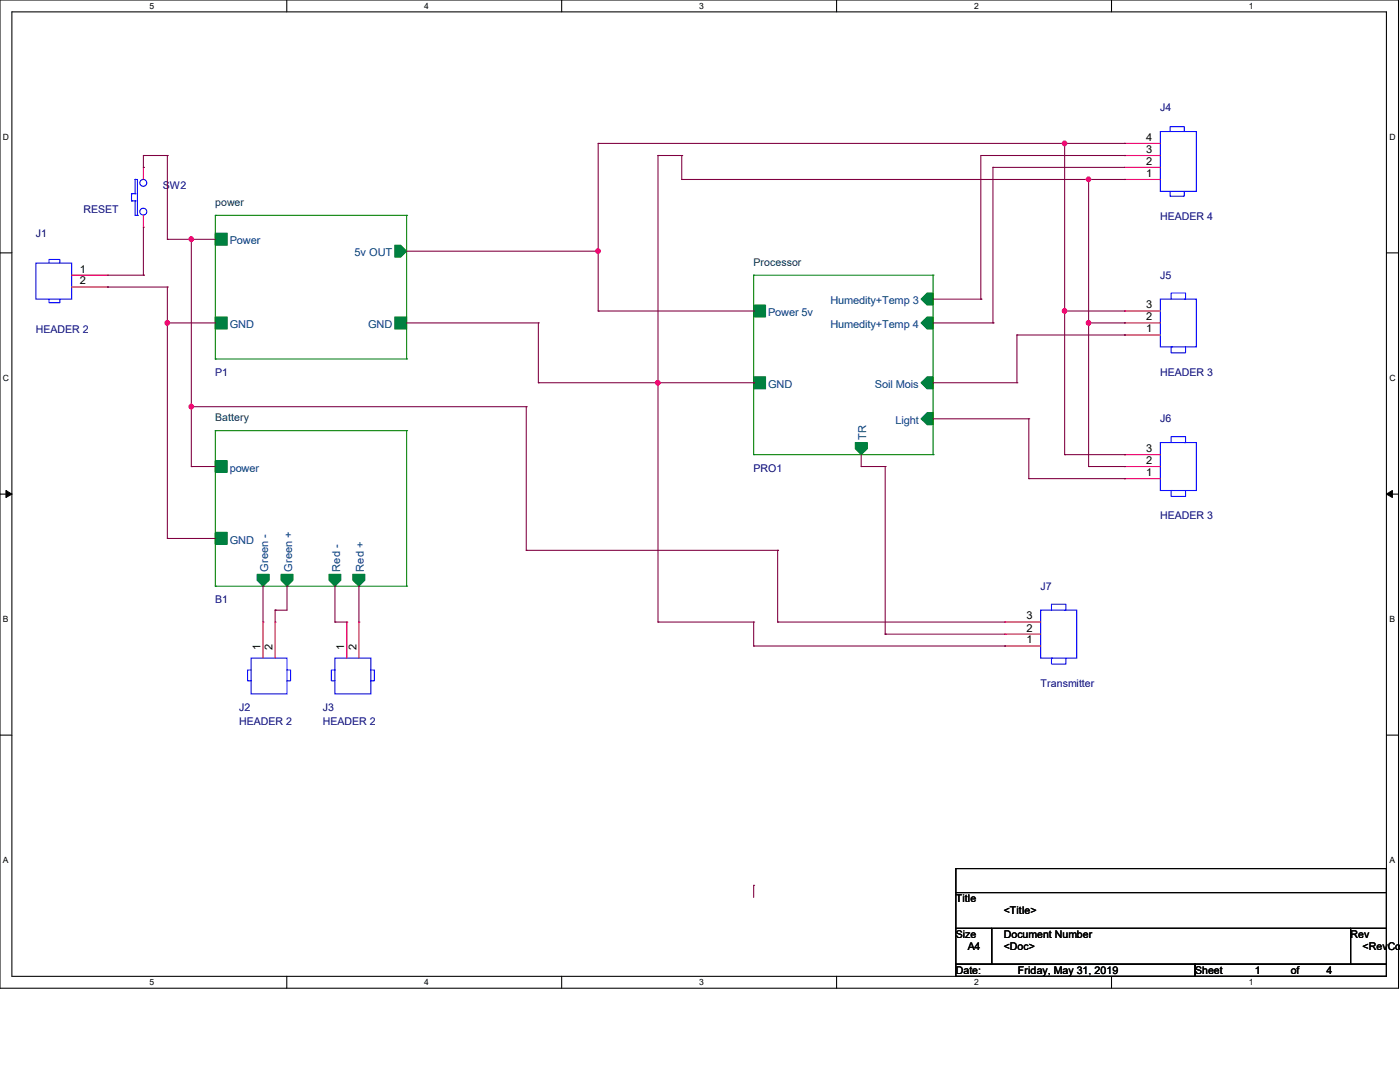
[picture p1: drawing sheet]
<svg xmlns="http://www.w3.org/2000/svg" width="279mm" height="216mm" viewBox="0 0 279 216" stroke-linecap="round" stroke-linejoin="round" font-family="sans-serif">
<path d="M0 0h279.1v197.2h-279.1zM2.4 2.4h274.3v192.4h-274.3z" fill="none" stroke="#000" stroke-width=".21"/>
<g fill="#fff">
<path d="M29.8 .3h.9v1.9h-.9z"/>
<path d="M29.8 195.1h.9v1.9h-.9z"/>
</g>
<path d="M57.2 0v2.4M57.2 194.8v2.4" fill="none" stroke="#000" stroke-width=".21"/>
<g fill="#fff">
<path d="M84.7 .3h.9v1.9h-.9z"/>
<path d="M84.7 195.1h.9v1.9h-.9z"/>
</g>
<path d="M112.1 0v2.4M112.1 194.8v2.4" fill="none" stroke="#000" stroke-width=".21"/>
<g fill="#fff">
<path d="M139.5 .3h1v1.9h-1z"/>
<path d="M139.5 195.1h1v1.9h-1z"/>
</g>
<path d="M167 0v2.4M167 194.8v2.4" fill="none" stroke="#000" stroke-width=".21"/>
<g fill="#fff">
<path d="M194.4 .3h.9v1.9h-.9z"/>
<path d="M194.4 195.1h.9v1.9h-.9z"/>
</g>
<path d="M221.8 0v2.4M221.8 194.8v2.4" fill="none" stroke="#000" stroke-width=".21"/>
<g fill="#fff">
<path d="M249.3 .3h.9v1.9h-.9z"/>
<path d="M249.3 195.1h.9v1.9h-.9z"/>
<path d="M.6 26.4h1.2v1.9h-1.2z"/>
<path d="M277.3 26.4h1.2v1.9h-1.2z"/>
<path d="M.6 74.5h1.2v1.9h-1.2z"/>
<path d="M277.3 74.5h1.2v1.9h-1.2z"/>
</g>
<path d="M0 50.5h2.4M276.7 50.5h2.4" fill="none" stroke="#000" stroke-width=".21"/>
<g fill="#fff">
<path d="M.6 122.6h1.1v1.9h-1.1z"/>
<path d="M277.3 122.6h1.1v1.9h-1.1z"/>
</g>
<path d="M0 98.6h2.4M276.7 98.6h2.4" fill="none" stroke="#000" stroke-width=".21"/>
<path d="M1.2 97.9l1.2 .7-1.2 .7zM276.7 98.6l1.2-.7v1.4z" fill="#000" stroke="#000" stroke-width=".2"/>
<g fill="#fff">
<path d="M.6 170.7h1.1v1.9h-1.1z"/>
<path d="M277.3 170.7h1.1v1.9h-1.1z"/>
</g>
<path d="M0 146.7h2.4M276.7 146.7h2.4M190.8 173.3h85.9v4.8h-85.9zM190.8 178.1h85.9v7.2h-85.9zM190.8 185.3h7.1v7.1h-7.1zM190.8 192.4h47.7v2.4h-47.7zM197.9 185.3h71.6v7.1h-71.6zM238.5 192.4h38.2v2.4h-38.2zM269.5 185.3h7.2v7.1h-7.2z" fill="none" stroke="#000" stroke-width=".21"/>
<g fill="none" stroke="#00f" stroke-width=".21">
<path d="M26.2 38.7h.1M26.2 38.7v1.4M26.2 38.7h.8M27 38.7h.1M27 35.8h.1M27 35.8h.4v7.2M27 35.8v2.9M231.6 26.2h7.2v12h-7.2zM233.5 26.2v-.9h2.8v.9M233.5 38.2v1h2.8v-1M7.2 52.5h7.1v7.2h-7.1zM9.8 52.5v-.7h2.1v.7"/>
<path d="M9.8 59.7v.7h2.1v-.7M26.2 40.1h.1M26.2 40.1h.8M27 43h.1M27 40.1h.1M27 43h.4M27 40.1v2.9M27.4 43h.1M231.6 59.7h7.2v9.5h-7.2zM233.7 59.7v-1.2h2.9v1.2h-.3M234 69.2h-.3v1.2h2.9v-1.2M231.6 88.3h7.2v9.6h-7.2z"/>
<path d="M233.7 88.3v-1.2h2.9v1.2h-.3M234 97.9h-.3v1.2h2.9v-1.2M50.1 131.3h7.2v7.2h-7.2zM50.1 133.7h-.7v2.1h.7M57.3 133.7h.7v2.1h-.7M66.8 131.3h7.2v7.2h-7.2zM66.8 133.7h-.7v2.1h.7M74 133.7h.7v2.1h-.7M207.7 121.8h7.2v9.5h-7.2zM209.8 121.8v-1.2h2.9v1.2h-.2M210.1 131.3h-.3v1.2h2.9v-1.2"/>
<circle cx="28.6" cy="36.5" r=".69"/>
<circle cx="28.6" cy="42.2" r=".69"/>
</g>
<g fill="none" stroke="#f00" stroke-width=".21">
<path d="M28.6 33.4h.1M28.6 33.4v2.4M224.4 35.8h.1M224.4 33.4h.1M224.4 31h.1M224.4 28.6h.1M224.4 35.8h7.2M224.4 33.4h7.2M224.4 31h7.2M224.4 28.6h7.2M14.3 54.9h7.2M14.3 57.3h7.2"/>
<path d="M21.5 54.9h.1M21.5 57.3h.1M28.6 45.3h.1M28.6 43v2.3M224.4 66.8h.1M224.4 64.4h.1M224.4 62.1h.1M224.4 66.8h7.2M224.4 64.4h7.2M224.4 62.1h7.2M224.4 95.5h.1M224.4 93.1h.1"/>
<path d="M224.4 90.7h.1M224.4 95.5h7.2M224.4 93.1h7.2M224.4 90.7h7.2M52.5 124.1h.1M52.5 124.1v7.2M54.9 124.1h.1M54.9 124.1v7.2M69.2 124.1h.1M69.2 124.1v7.2M71.6 124.1h.1M71.6 124.1v7.2"/>
<path d="M200.5 128.9h.1M200.5 126.5h.1M200.5 124.1h.1M200.5 128.9h7.2M200.5 126.5h7.2M200.5 124.1h7.2"/>
</g>
<g fill="#008040" stroke="#008040" stroke-width=".21">
<path d="M43 46.5h2.3v2.4h-2.3z" fill-rule="evenodd"/>
<path d="M43 63.2h2.3v2.5h-2.3z" fill-rule="evenodd"/>
<path d="M78.8 63.2h2.4v2.5h-2.4z" fill-rule="evenodd"/>
<path d="M78.8 48.9h1.2l1.2 1.2-1.2 1.2h-1.2z" fill-rule="evenodd"/>
<path d="M150.4 60.9h2.4v2.3h-2.4z" fill-rule="evenodd"/>
<path d="M150.4 75.2h2.4v2.4h-2.4z" fill-rule="evenodd"/>
<path d="M170.7 88.3h2.4v1.2l-1.2 1.2-1.2-1.2z" fill-rule="evenodd"/>
<path d="M183.8 59.7l1.2-1.2h1.2v2.4h-1.2z" fill-rule="evenodd"/>
<path d="M183.8 64.4l1.2-1.2h1.2v2.5h-1.2z" fill-rule="evenodd"/>
<path d="M183.8 76.4l1.2-1.2h1.2v2.4h-1.2z" fill-rule="evenodd"/>
<path d="M183.8 83.6l1.2-1.3h1.2v2.5h-1.2z" fill-rule="evenodd"/>
<path d="M43 91.9h2.3v2.4h-2.3z" fill-rule="evenodd"/>
<path d="M43 106.2h2.3v2.4h-2.3z" fill-rule="evenodd"/>
<path d="M70.4 114.6h2.4v1.2l-1.2 1.2-1.2-1.2z" fill-rule="evenodd"/>
<path d="M65.7 114.6h2.3v1.2l-1.2 1.2-1.1-1.2z" fill-rule="evenodd"/>
<path d="M56.1 114.6h2.4v1.2l-1.2 1.2-1.2-1.2z" fill-rule="evenodd"/>
<path d="M51.3 114.6h2.4v1.2l-1.2 1.2-1.2-1.2z" fill-rule="evenodd"/>
</g>
<g fill="none" stroke="#008000" stroke-width=".21">
<path d="M43 43h.1M43 43h38.2M43 43v28.6M81.2 43h.1M81.2 43v28.6M150.4 54.9h.1M150.4 54.9h35.8M150.4 54.9v35.8M186.2 54.9h.1M186.2 54.9v35.8M43 71.6h.1M43 71.6h38.2"/>
<path d="M81.2 71.6h.1M43 85.9h.1M43 85.9v31.1M43 85.9h38.2M81.2 85.9h.1M81.2 85.9v31.1M150.4 90.7h.1M150.4 90.7h35.8M186.2 90.7h.1M43 117h.1M43 117h38.2M81.2 117h.1"/>
</g>
<g fill="none" stroke="#800040" stroke-width=".21">
<path d="M28.6 31h.1M28.6 33.4h.1M28.6 31h4.8M28.6 31v2.4M33.4 31h.1M33.4 31v16.8M119.4 28.6h.1M119.4 28.6v33.5M119.4 28.6h105M131.3 31h.1M131.3 31v93.1M131.3 31h4.8"/>
<path d="M136.1 35.8h.1M136.1 31h.1M136.1 35.8h88.3M136.1 31v4.8M198.2 33.4h.1M198.2 33.4v31M198.2 33.4h26.2M212.5 28.6h.1M212.5 28.6v62.1M217.3 35.8h.1M217.3 35.8v57.3M224.4 28.6h.1"/>
<path d="M224.4 35.8h.1M224.4 31h.1M224.4 31h-28.7v28.7M21.5 57.3h.1M21.5 57.3h11.9M21.5 54.9h7.1M28.6 54.9h.1M28.6 45.3v9.6M33.4 47.8h.1M33.4 57.3h.1M33.4 47.8h9.6M33.4 57.3v50.1"/>
<path d="M38.2 47.8h.1M38.2 47.8v45.3M81.2 50.1h38.2M119.4 50.1h.1M186.2 59.7h9.5M195.7 59.7h.1M33.4 64.4h.1M33.4 64.4h9.6M81.2 64.4h26.2M107.4 64.4h.1M107.4 76.4h.1M107.4 64.4v12"/>
<path d="M107.4 76.4h43M119.4 62.1h.1M119.4 62.1h31M131.3 76.4h.1M150.4 62.1h.1M150.4 76.4h.1M186.2 64.4h12M186.2 76.4h16.7M198.2 64.4h.1M202.9 76.4h.1M202.9 66.8h.1M202.9 66.8v9.6"/>
<path d="M202.9 66.8h21.5M212.5 62.1h.1M212.5 62.1h11.9M217.3 64.4h7.1M224.4 64.4h.1M224.4 66.8h.1M38.2 81.2h.1M38.2 93.1h.1M38.2 93.1h4.8M38.2 81.2h66.8M105 81.2h.1M105 81.2v28.6"/>
<path d="M171.9 93.1h.1M171.9 93.1h4.8M171.9 90.7v2.4M176.7 93.1h.1M176.7 93.1v33.4M186.2 83.6h19.1M205.3 83.6h.1M205.3 95.5h.1M205.3 83.6v11.9M205.3 95.5h19.1M212.5 90.7h.1M212.5 90.7h11.9"/>
<path d="M217.3 93.1h.1M217.3 93.1h7.1M224.4 90.7h.1M224.4 93.1h.1M224.4 95.5h.1M33.4 107.4h.1M33.4 107.4h9.6M52.5 117h.1M52.5 117v7.1M57.3 117h.1M57.3 117v4.8h-2.4M66.8 117h.1"/>
<path d="M66.8 117v7.1M71.6 117h.1M71.6 117v7.1M105 109.8h.1M105 109.8h50.2M155.2 109.8h.1M155.2 109.8v14.3M54.9 121.8h.1M54.9 121.8v2.3M66.8 124.1h.1M66.8 124.1h2.4M131.3 124.1h.1"/>
<path d="M131.3 124.1h19.1M150.4 124.1h.1M150.4 128.9h.1M150.4 124.1v4.8M150.4 128.9h50.1M155.2 124.1h.1M155.2 124.1h45.3M176.7 126.5h.1M176.7 126.5h23.8M200.5 128.9h.1M150.4 176.7h.1M150.4 176.7v2.4"/>
</g>
<g fill="#f0f" stroke="#f0f" stroke-width=".21">
<circle cx="38.2" cy="47.7" r=".46"/>
<circle cx="38.2" cy="81.1" r=".46"/>
<circle cx="33.4" cy="64.4" r=".46"/>
<circle cx="119.3" cy="50.1" r=".46"/>
<circle cx="131.3" cy="76.4" r=".46"/>
<circle cx="212.4" cy="28.6" r=".46"/>
<circle cx="212.4" cy="62" r=".46"/>
<circle cx="217.2" cy="64.4" r=".46"/>
<circle cx="217.2" cy="35.8" r=".46"/>
</g>
<g font-size="2.2">
<text x="228.7" y="28.1">4</text>
<text x="228.7" y="35.3">1</text>
<text x="228.7" y="32.9">2</text>
<text x="228.7" y="30.5">3</text>
<text x="16" y="54.4">1</text>
<text x="16" y="56.8">2</text>
<text x="228.7" y="63.9">2</text>
<text x="228.7" y="61.6">3</text>
<text x="228.7" y="66.3">1</text>
<text x="228.7" y="95">1</text>
<text x="228.7" y="92.6">2</text>
<text x="228.7" y="90.2">3</text>
<text x="204.8" y="123.6">3</text>
<text x="52" y="129.7" transform="rotate(-90 52 129.7)">1</text>
<text x="54.4" y="129.7" transform="rotate(-90 54.4 129.7)">2</text>
<text x="68.7" y="129.7" transform="rotate(-90 68.7 129.7)">1</text>
<text x="71.1" y="129.7" transform="rotate(-90 71.1 129.7)">2</text>
<text x="204.8" y="128.4">1</text>
<text x="204.8" y="126">2</text>
</g>
<g font-size="2.2" fill="#004080">
<text x="45.8" y="48.8">Power</text>
<text x="70.8" y="51.1">5v OUT</text>
<text x="45.8" y="65.4">GND</text>
<text x="73.4" y="65.4">GND</text>
<text x="153.3" y="63.1">Power 5v</text>
<text x="165.7" y="60.7">Humedity+Temp 3</text>
<text x="165.7" y="65.4">Humedity+Temp 4</text>
<text x="153.3" y="77.4">GND</text>
<text x="174.6" y="77.4">Soil Mois</text>
<text x="172.9" y="87.8" transform="rotate(-90 172.9 87.8)">TR</text>
<text x="178.7" y="84.6">Light</text>
<text x="45.8" y="94.1">power</text>
<text x="45.8" y="108.5">GND</text>
<text x="53.5" y="114.1" transform="rotate(-90 53.5 114.1)">Green -</text>
<text x="58.3" y="114.1" transform="rotate(-90 58.3 114.1)">Green +</text>
<text x="67.9" y="114.1" transform="rotate(-90 67.9 114.1)">Red -</text>
<text x="72.6" y="114.1" transform="rotate(-90 72.6 114.1)">Red +</text>
</g>
<g font-size="2.1" fill="#000080">
<text x="231.6" y="22.2">J4</text>
<text x="32.5" y="37.8">SW2</text>
<text x="7.2" y="47.3">J1</text>
<text x="16.7" y="42.5">RESET</text>
<text x="231.6" y="43.9">HEADER 4</text>
<text x="231.6" y="55.7">J5</text>
<text x="7.2" y="66.4">HEADER 2</text>
<text x="43" y="75">P1</text>
<text x="231.6" y="75">HEADER 3</text>
<text x="231.6" y="84.3">J6</text>
<text x="150.4" y="94.1">PRO1</text>
<text x="231.6" y="103.6">HEADER 3</text>
<text x="207.7" y="117.7">J7</text>
<text x="43" y="120.4">B1</text>
<text x="207.7" y="137.1">Transmitter</text>
<text x="47.8" y="141.9">J2</text>
<text x="64.4" y="141.9">J3</text>
<text x="47.8" y="144.7">HEADER 2</text>
<text x="64.4" y="144.7">HEADER 2</text>
</g>
<g font-size="2.1" fill="#004040">
<text x="43" y="41.1">power</text>
<text x="150.4" y="53">Processor</text>
<text x="43" y="84.1">Battery</text>
</g>
<g font-size="2.1">
<text x="190.8" y="180">Title</text>
<text x="200.3" y="182.4">&lt;Title&gt;</text>
<text x="190.8" y="187.2">Size</text>
<text x="193.1" y="189.6">A4</text>
<text x="200.3" y="187.2">Document Number</text>
<text x="200.3" y="189.6">&lt;Doc&gt;</text>
<text x="269.5" y="187.2">Rev</text>
<text x="271.9" y="189.6">&lt;RevCod</text>
<text x="190.8" y="194.4">Date:</text>
<text x="203.2" y="194.4">Friday, May 31, 2019</text>
<text x="238.5" y="194.4">Sheet</text>
<text x="250.4" y="194.4">1</text>
<text x="257.6" y="194.4">of</text>
<text x="264.7" y="194.4">4</text>
</g>
<g font-size="1.7">
<text x="29.8" y="1.8">5</text>
<text x="84.7" y="1.8">4</text>
<text x="139.5" y="1.8">3</text>
<text x="194.4" y="1.8">2</text>
<text x="249.3" y="1.8">1</text>
<text x=".6" y="27.9">D</text>
<text x="277.3" y="27.9">D</text>
<text x=".6" y="76">C</text>
<text x="277.3" y="76">C</text>
<text x=".6" y="124.2">B</text>
<text x="277.3" y="124.2">B</text>
<text x=".6" y="172.3">A</text>
<text x="277.3" y="172.3">A</text>
<text x="29.8" y="196.6">5</text>
<text x="84.7" y="196.6">4</text>
<text x="139.5" y="196.6">3</text>
<text x="194.4" y="196.6">2</text>
<text x="249.3" y="196.6">1</text>
</g>
</svg>
